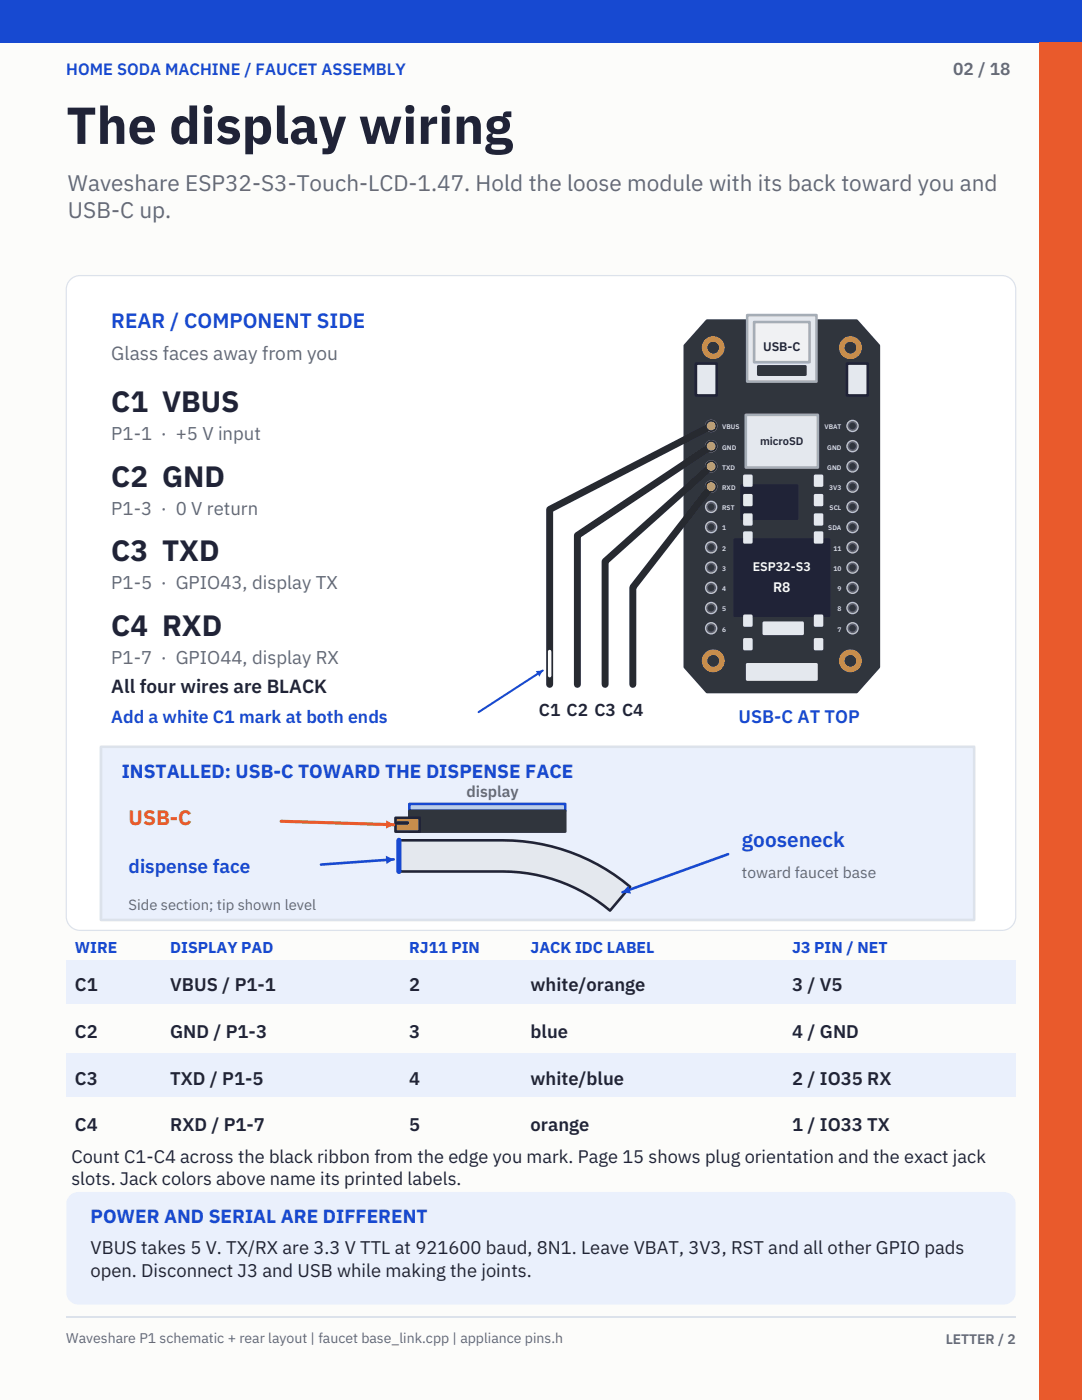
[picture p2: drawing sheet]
<svg xmlns="http://www.w3.org/2000/svg" width="216mm" height="279mm" viewBox="0 0 216 279" stroke-linecap="round" stroke-linejoin="round" font-family="sans-serif">
<path d="M-.1 -.1h216v279.5h-216z" fill="#fcfcfa"/>
<path d="M-.1 -.1h216v8.6h-216z" fill="#1749d1"/>
<path d="M207.4 8.5h8.5v270.9h-8.5z" fill="#e95a2c"/>
<path d="M13.8 56a2.76 2.76 0 0 1 2.2-1h183.9a2.76 2.76 0 0 1 2.8 2.8v125.1a2.76 2.76 0 0 1-2.8 2.8h-183.9a2.76 2.76 0 0 1-2.8-2.8v-125.1l.1-.7z" fill="#fff" stroke="#dce2eb" stroke-width=".24"/>
<path d="M141.1 64h29.8l4.5 5v64.1l-4.5 5h-29.8l-4.5-5v-64.1z" fill="#30353d" stroke="#30353d" stroke-width=".52"/>
<g fill="#c89542" stroke="#c89542" stroke-width=".41">
<circle cx="142.3" cy="69.4" r="2.07"/>
<circle cx="169.7" cy="69.4" r="2.07"/>
<circle cx="142.3" cy="131.9" r="2.07"/>
<circle cx="169.7" cy="131.9" r="2.07"/>
</g>
<g fill="#30353d" stroke="#30353d" stroke-width=".41">
<circle cx="142.3" cy="69.4" r=".97"/>
<circle cx="169.7" cy="69.4" r=".97"/>
<circle cx="142.3" cy="131.9" r=".97"/>
<circle cx="169.7" cy="131.9" r=".97"/>
</g>
<path d="M149.1 62.9h13.8v13.3h-13.8z" fill="#e4e8ee" stroke="#a5adb6" stroke-width=".52"/>
<path d="M150.5 64.3h11v8h-11z" fill="#f0f1f3" stroke="#a5adb6" stroke-width=".52"/>
<path d="M151.3 73.1h9.4v1.7h-9.4z" fill="#30353d" stroke="#30353d" stroke-width=".52"/>
<g fill="#e4e8ee" stroke="#202337" stroke-width=".52">
<path d="M138.9 72.6h4.1v6.3h-4.1z"/>
<path d="M169 72.6h4.2v6.3h-4.2z"/>
</g>
<path d="M148.8 82.8h14.4v10.5h-14.4z" fill="#e4e8ee" stroke="#a5adb6" stroke-width=".52"/>
<g fill="#202337" stroke="#202337" stroke-width=".52">
<path d="M148 96.9h11v6.6h-11z"/>
<path d="M146.6 107.7h18.8v15.2h-18.8z"/>
</g>
<g fill="#e4e8ee" stroke="#e4e8ee" stroke-width=".52">
<path d="M152.4 124.3h7.8v2.2h-7.8z"/>
<path d="M149.1 132.6h13.8v3h-13.8z"/>
<path d="M148.5 95h1.4v1.9h-1.4z"/>
<path d="M148.5 98.8h1.4v2h-1.4z"/>
<path d="M148.5 102.7h1.4v1.9h-1.4z"/>
<path d="M148.5 106.3h1.4v1.9h-1.4z"/>
<path d="M148.5 122.9h1.4v1.9h-1.4z"/>
<path d="M148.5 127.6h1.4v1.9h-1.4z"/>
<path d="M162.6 95h1.4v1.9h-1.4z"/>
<path d="M162.6 98.8h1.4v2h-1.4z"/>
<path d="M162.6 102.7h1.4v1.9h-1.4z"/>
<path d="M162.6 106.3h1.4v1.9h-1.4z"/>
<path d="M162.6 122.9h1.4v1.9h-1.4z"/>
<path d="M162.6 127.6h1.4v1.9h-1.4z"/>
</g>
<circle cx="141.9" cy="85" r="1.11" fill="#ebc77d" stroke="#ebc77d" stroke-width=".28"/>
<circle cx="141.9" cy="85" r=".55" fill="#30353d" stroke="#30353d" stroke-width=".2"/>
<circle cx="170.1" cy="85" r="1.11" fill="#59606b" stroke="#bec4cc" stroke-width=".28"/>
<g fill="#30353d" stroke="#30353d" stroke-width=".2">
<circle cx="170.1" cy="85" r=".55"/>
<circle cx="141.9" cy="89" r=".55"/>
</g>
<circle cx="141.9" cy="89" r="1.11" fill="#ebc77d" stroke="#ebc77d" stroke-width=".28"/>
<circle cx="170.1" cy="89" r="1.11" fill="#59606b" stroke="#bec4cc" stroke-width=".28"/>
<g fill="#30353d" stroke="#30353d" stroke-width=".2">
<circle cx="170.1" cy="89" r=".55"/>
<circle cx="141.9" cy="93.1" r=".55"/>
</g>
<circle cx="141.9" cy="93.1" r="1.11" fill="#ebc77d" stroke="#ebc77d" stroke-width=".28"/>
<circle cx="170.1" cy="93.1" r="1.11" fill="#59606b" stroke="#bec4cc" stroke-width=".28"/>
<g fill="#30353d" stroke="#30353d" stroke-width=".2">
<circle cx="170.1" cy="93.1" r=".55"/>
<circle cx="141.9" cy="97.1" r=".55"/>
</g>
<circle cx="141.9" cy="97.1" r="1.11" fill="#ebc77d" stroke="#ebc77d" stroke-width=".28"/>
<circle cx="170.1" cy="97.1" r="1.11" fill="#59606b" stroke="#bec4cc" stroke-width=".28"/>
<circle cx="170.1" cy="97.1" r=".55" fill="#30353d" stroke="#30353d" stroke-width=".2"/>
<circle cx="141.9" cy="101.2" r="1.11" fill="#59606b" stroke="#bec4cc" stroke-width=".28"/>
<circle cx="141.9" cy="101.2" r=".55" fill="#30353d" stroke="#30353d" stroke-width=".2"/>
<circle cx="170.1" cy="101.2" r="1.11" fill="#59606b" stroke="#bec4cc" stroke-width=".28"/>
<circle cx="170.1" cy="101.2" r=".55" fill="#30353d" stroke="#30353d" stroke-width=".2"/>
<circle cx="141.9" cy="105.2" r="1.11" fill="#59606b" stroke="#bec4cc" stroke-width=".28"/>
<circle cx="141.9" cy="105.2" r=".55" fill="#30353d" stroke="#30353d" stroke-width=".2"/>
<circle cx="170.1" cy="105.2" r="1.11" fill="#59606b" stroke="#bec4cc" stroke-width=".28"/>
<circle cx="170.1" cy="105.2" r=".55" fill="#30353d" stroke="#30353d" stroke-width=".2"/>
<circle cx="141.9" cy="109.2" r="1.11" fill="#59606b" stroke="#bec4cc" stroke-width=".28"/>
<circle cx="141.9" cy="109.2" r=".55" fill="#30353d" stroke="#30353d" stroke-width=".2"/>
<circle cx="170.1" cy="109.2" r="1.11" fill="#59606b" stroke="#bec4cc" stroke-width=".28"/>
<circle cx="170.1" cy="109.2" r=".55" fill="#30353d" stroke="#30353d" stroke-width=".2"/>
<circle cx="141.9" cy="113.3" r="1.11" fill="#59606b" stroke="#bec4cc" stroke-width=".28"/>
<circle cx="141.9" cy="113.3" r=".55" fill="#30353d" stroke="#30353d" stroke-width=".2"/>
<circle cx="170.1" cy="113.3" r="1.11" fill="#59606b" stroke="#bec4cc" stroke-width=".28"/>
<circle cx="170.1" cy="113.3" r=".55" fill="#30353d" stroke="#30353d" stroke-width=".2"/>
<circle cx="141.9" cy="117.3" r="1.11" fill="#59606b" stroke="#bec4cc" stroke-width=".28"/>
<circle cx="141.9" cy="117.3" r=".55" fill="#30353d" stroke="#30353d" stroke-width=".2"/>
<circle cx="170.1" cy="117.3" r="1.11" fill="#59606b" stroke="#bec4cc" stroke-width=".28"/>
<circle cx="170.1" cy="117.3" r=".55" fill="#30353d" stroke="#30353d" stroke-width=".2"/>
<circle cx="141.9" cy="121.3" r="1.11" fill="#59606b" stroke="#bec4cc" stroke-width=".28"/>
<circle cx="141.9" cy="121.3" r=".55" fill="#30353d" stroke="#30353d" stroke-width=".2"/>
<circle cx="170.1" cy="121.3" r="1.11" fill="#59606b" stroke="#bec4cc" stroke-width=".28"/>
<circle cx="170.1" cy="121.3" r=".55" fill="#30353d" stroke="#30353d" stroke-width=".2"/>
<circle cx="141.9" cy="125.4" r="1.11" fill="#59606b" stroke="#bec4cc" stroke-width=".28"/>
<circle cx="141.9" cy="125.4" r=".55" fill="#30353d" stroke="#30353d" stroke-width=".2"/>
<circle cx="170.1" cy="125.4" r="1.11" fill="#59606b" stroke="#bec4cc" stroke-width=".28"/>
<circle cx="170.1" cy="125.4" r=".55" fill="#30353d" stroke="#30353d" stroke-width=".2"/>
<path d="M141.9 85l-32.2 16.7v34.9" fill="none" stroke="#272a30" stroke-width="1.4"/>
<circle cx="141.9" cy="85" r="1.04" fill="#ebc77d" stroke="#272a30" stroke-width=".35"/>
<path d="M141.9 89l-26.7 17.9v29.7" fill="none" stroke="#272a30" stroke-width="1.4"/>
<circle cx="141.9" cy="89" r="1.04" fill="#ebc77d" stroke="#272a30" stroke-width=".35"/>
<path d="M141.9 93.1l-21.2 18.9v24.6" fill="none" stroke="#272a30" stroke-width="1.4"/>
<circle cx="141.9" cy="93.1" r="1.04" fill="#ebc77d" stroke="#272a30" stroke-width=".35"/>
<path d="M141.9 97.1l-15.6 20.1v19.4" fill="none" stroke="#272a30" stroke-width="1.4"/>
<circle cx="141.9" cy="97.1" r="1.04" fill="#ebc77d" stroke="#272a30" stroke-width=".35"/>
<path d="M109.7 130v4.9" fill="none" stroke="#fcfcfa" stroke-width=".69"/>
<path d="M108.3 133.8l-12.8 8.3" fill="none" stroke="#1749d1" stroke-width=".41"/>
<path d="M106.9 133.9l1.4-.1-.7 1.2z" fill="#1749d1"/>
<path d="M20.1 149h174.3v34.6h-174.3z" fill="#eaf0fc" stroke="#dce2eb" stroke-width=".52"/>
<path d="M79.6 167.7h20.7a39.4 39.4 0 0 1 25.4 9.3l-4 4.7a33.2 33.2 0 0 0-21.4-7.8h-20.7z" fill="#e4e8ee" stroke="#202337" stroke-width=".52"/>
<path d="M79.6 167.7v6.2" fill="none" stroke="#1749d1" stroke-width="1"/>
<path d="M81.7 160.4h31.1v1.4h-31.1z" fill="#b7daf1" stroke="#1749d1" stroke-width=".52"/>
<path d="M81.7 161.8h31.1v4.2h-31.1z" fill="#30353d" stroke="#30353d" stroke-width=".52"/>
<path d="M78.9 163.2h4.8v2.8h-4.8z" fill="#c89542" stroke="#202337" stroke-width=".52"/>
<path d="M79.3 164.2h2" fill="none" stroke="#202337" stroke-width=".69"/>
<path d="M56.1 163.9l22.5 .7" fill="none" stroke="#e95a2c" stroke-width=".62"/>
<path d="M77.1 163.7l1.5 .9-1.6 .8z" fill="#e95a2c"/>
<path d="M78.6 171.5l-14.6 1" fill="none" stroke="#1749d1" stroke-width=".52"/>
<path d="M77 170.8l1.6 .7-1.5 .9z" fill="#1749d1"/>
<path d="M145.3 170.5l-21.1 7.6" fill="none" stroke="#1749d1" stroke-width=".52"/>
<path d="M125.3 176.8l.6 1.5-1.7-.2z" fill="#1749d1"/>
<path d="M13.2 191.6h189.5v8.6h-189.5z" fill="#eaf0fc"/>
<path d="M13.2 200.9h189.5v8.6h-189.5z" fill="#fcfcfa"/>
<path d="M13.2 210.2h189.5v8.7h-189.5z" fill="#eaf0fc"/>
<path d="M13.2 219.6h189.5v8.6h-189.5z" fill="#fcfcfa"/>
<path d="M14.1 238.4l1-.5h.5h184.7a2.42 2.42 0 0 1 2.4 2.4v17.6a2.42 2.42 0 0 1-2.4 2.5h-184.7a2.42 2.42 0 0 1-2.4-2.5v-17.6a2.41 2.41 0 0 1 .9-1.9z" fill="#eaf0fc"/>
<path d="M13.2 262.9h189.5" fill="none" stroke="#dce2eb" stroke-width=".28"/>
<text font-size="10.4" fill="#202337" x="13.2" y="28.7">The display wiring</text>
<g font-size="5.9" fill="#202337">
<text x="22.2" y="82.3">C1 VBUS</text>
<text x="22.2" y="97.2">C2 GND</text>
<text x="22.2" y="112">C3 TXD</text>
<text x="22.2" y="126.9">C4 RXD</text>
</g>
<g font-size="4.5" fill="#606a78">
<text x="13.6" y="38.1">Waveshare ESP32-S3-Touch-LCD-1.47. Hold the loose module with its back toward you and</text>
<text x="13.6" y="43.6">USB-C up.</text>
</g>
<g font-size="4.1" fill="#1749d1">
<text x="22.2" y="65.4">REAR / COMPONENT SIDE</text>
<text x="148.1" y="169.1">gooseneck</text>
</g>
<text font-size="4.1" fill="#e95a2c" x="25.7" y="164.6">USB-C</text>
<text font-size="3.8" fill="#606a78" x="22.2" y="71.9">Glass faces away from you</text>
<text font-size="3.8" fill="#202337" x="22.2" y="138.3">All four wires are BLACK</text>
<g font-size="3.8" fill="#1749d1">
<text x="24.3" y="155.3">INSTALLED: USB-C TOWARD THE DISPENSE FACE</text>
<text x="25.7" y="174.3">dispense face</text>
<text x="18.1" y="244.1">POWER AND SERIAL ARE DIFFERENT</text>
</g>
<g font-size="3.7" fill="#606a78">
<text x="22.2" y="87.8">P1-1 · +5 V input</text>
<text x="22.2" y="102.7">P1-3 · 0 V return</text>
<text x="22.2" y="117.6">P1-5 · GPIO43, display TX</text>
<text x="22.2" y="132.4">P1-7 · GPIO44, display RX</text>
</g>
<g font-size="3.7" fill="#202337">
<text x="15" y="197.8">C1</text>
<text x="34" y="197.8">VBUS / P1-1</text>
<text x="81.7" y="197.8">2</text>
<text x="105.9" y="197.8">white/orange</text>
<text x="158.1" y="197.8">3 / V5</text>
<text x="15" y="207.1">C2</text>
<text x="34" y="207.1">GND / P1-3</text>
<text x="81.7" y="207.1">3</text>
<text x="105.9" y="207.1">blue</text>
<text x="158.1" y="207.1">4 / GND</text>
<text x="15" y="216.5">C3</text>
<text x="34" y="216.5">TXD / P1-5</text>
<text x="81.7" y="216.5">4</text>
<text x="105.9" y="216.5">white/blue</text>
<text x="158.1" y="216.5">2 / IO35 RX</text>
<text x="15" y="225.8">C4</text>
<text x="34" y="225.8">RXD / P1-7</text>
<text x="81.7" y="225.8">5</text>
<text x="105.9" y="225.8">orange</text>
<text x="158.1" y="225.8">1 / IO33 TX</text>
<text x="18.1" y="250.2">VBUS takes 5 V. TX/RX are 3.3 V TTL at 921600 baud, 8N1. Leave VBAT, 3V3, RST and all other GPIO pads</text>
<text x="18.1" y="254.8">open. Disconnect J3 and USB while making the joints.</text>
</g>
<text font-size="3.6" fill="#1749d1" x="147.4" y="144.2">USB-C AT TOP</text>
<g font-size="3.6" fill="#202337">
<text x="14.3" y="232.2">Count C1-C4 across the black ribbon from the edge you mark. Page 15 shows plug orientation and the exact jack</text>
<text x="14.3" y="236.5">slots. Jack colors above name its printed labels.</text>
</g>
<text font-size="3.5" fill="#606a78" x="190.2" y="14.9">02 / 18</text>
<text font-size="3.5" fill="#202337" x="107.5" y="142.8">C1 C2 C3 C4</text>
<text font-size="3.5" fill="#1749d1" x="22.2" y="144.2">Add a white C1 mark at both ends</text>
<text font-size="3.3" fill="#1749d1" x="13.2" y="14.9">HOME SODA MACHINE / FAUCET ASSEMBLY</text>
<g font-size="3.1" fill="#606a78">
<text x="93.1" y="159.1">display</text>
<text x="148.1" y="175.3">toward faucet base</text>
</g>
<g font-size="3.1" fill="#1749d1">
<text x="15" y="190.2">WIRE</text>
<text x="34" y="190.2">DISPLAY PAD</text>
<text x="81.7" y="190.2">RJ11 PIN</text>
<text x="105.9" y="190.2">JACK IDC LABEL</text>
<text x="158.1" y="190.2">J3 PIN / NET</text>
</g>
<text font-size="2.9" fill="#606a78" x="25.7" y="181.5">Side section; tip shown level</text>
<text font-size="2.8" fill="#fcfcfa" x="154.3" y="118.2">R8</text>
<g font-size="2.8" fill="#606a78">
<text x="13.2" y="268">Waveshare P1 schematic + rear layout | faucet base_link.cpp | appliance pins.h</text>
<text x="188.7" y="268.3">LETTER / 2</text>
</g>
<text font-size="2.5" fill="#202337" x="152.3" y="70.1">USB-C</text>
<text font-size="2.5" fill="#fcfcfa" x="150.2" y="114">ESP32-S3</text>
<text font-size="2.2" fill="#202337" x="151.7" y="88.9">microSD</text>
<g font-size="1.3" fill="#dce2eb">
<text x="144.1" y="85.7">VBUS</text>
<text x="144.1" y="89.7">GND</text>
<text x="164.5" y="85.7">VBAT</text>
<text x="165.1" y="89.7">GND</text>
<text x="144.1" y="93.7">TXD</text>
<text x="165.1" y="93.7">GND</text>
<text x="144.1" y="97.8">RXD</text>
<text x="144.1" y="101.8">RST</text>
<text x="165.5" y="97.8">3V3</text>
<text x="165.5" y="101.8">SCL</text>
<text x="144.1" y="105.9">1</text>
<text x="165.3" y="105.9">SDA</text>
<text x="144.1" y="109.9">2</text>
<text x="144.1" y="113.9">3</text>
<text x="166.3" y="109.9">11</text>
<text x="166.3" y="113.9">10</text>
<text x="144.1" y="118">4</text>
<text x="167.1" y="118">9</text>
<text x="144.1" y="122">5</text>
<text x="167.1" y="122">8</text>
<text x="144.1" y="126.1">6</text>
<text x="167.1" y="126.1">7</text>
</g>
</svg>
